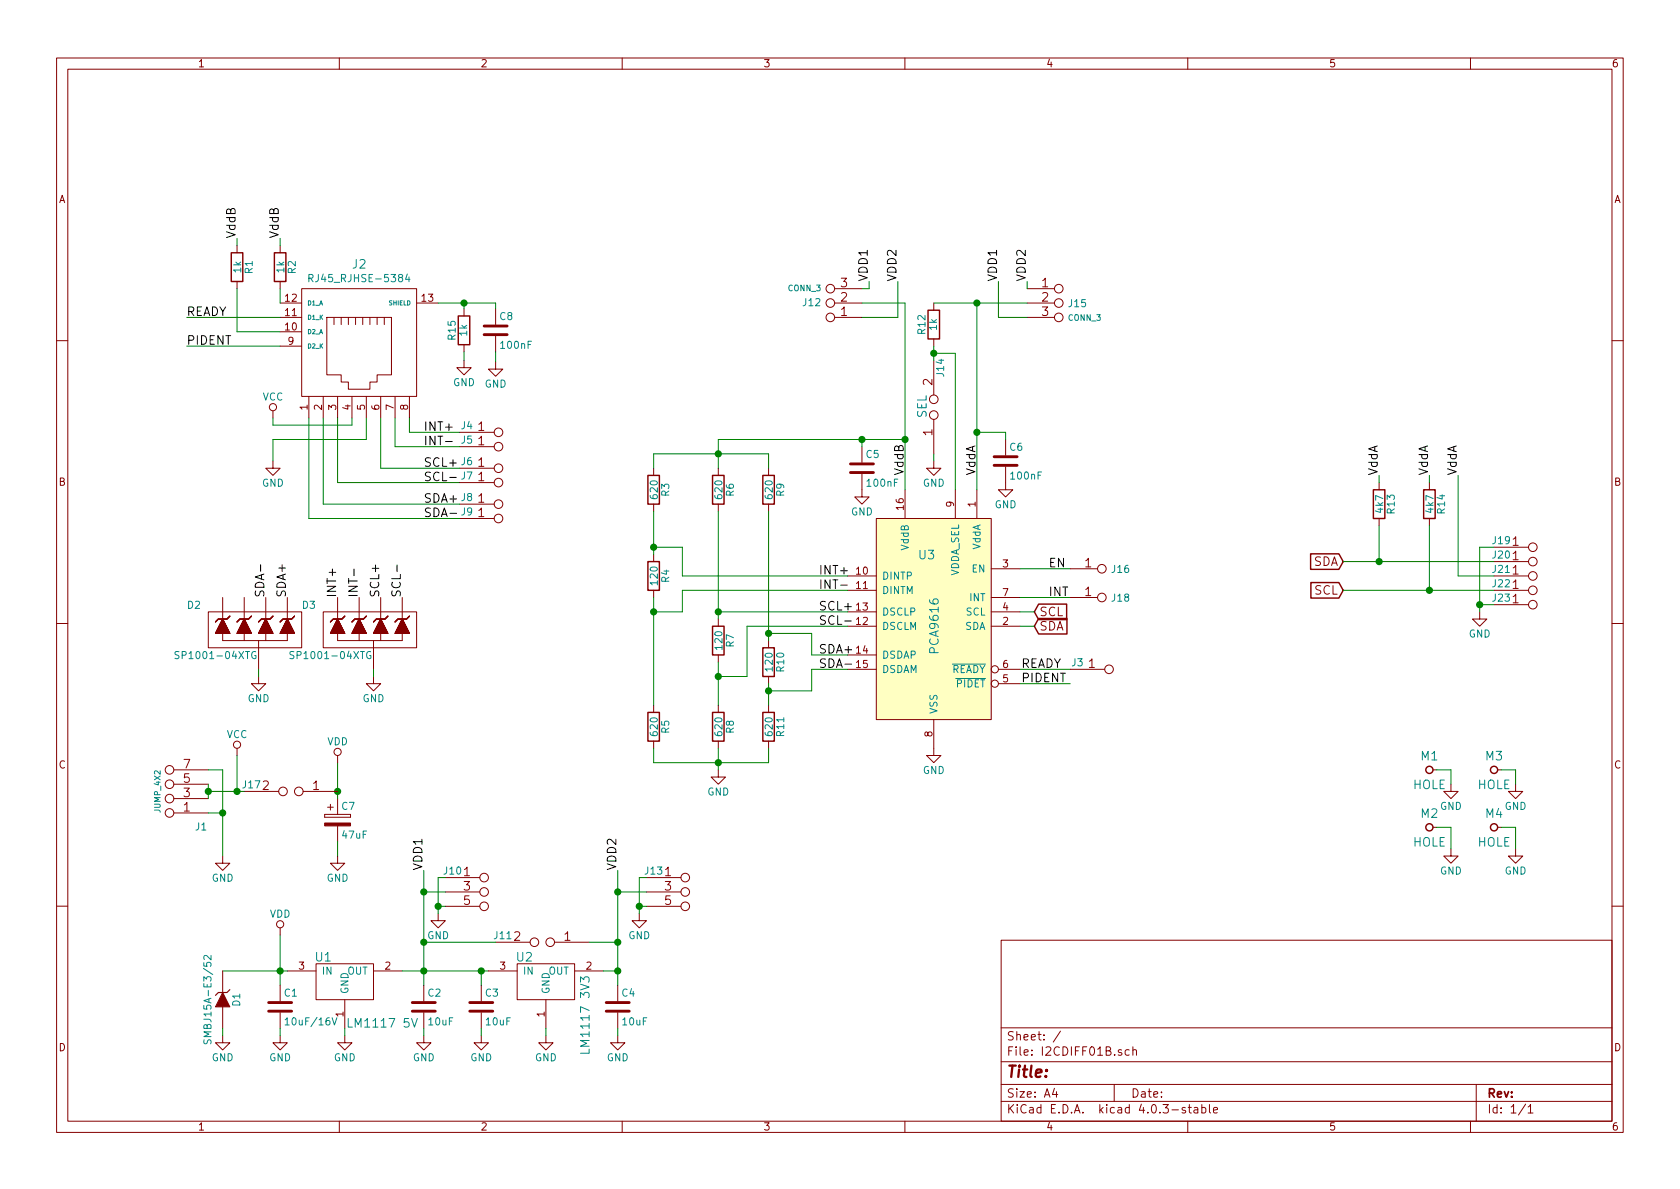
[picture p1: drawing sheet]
EESchema Schematic File Version 2
LIBS:74xgxx
LIBS:74xx
LIBS:ac-dc
LIBS:actel
LIBS:adc-dac
LIBS:Altera
LIBS:analog_devices
LIBS:analog_switches
LIBS:atmel
LIBS:audio
LIBS:brooktre
LIBS:cmos4000
LIBS:cmos_ieee
LIBS:conn
LIBS:contrib
LIBS:cypress
LIBS:dc-dc
LIBS:device
LIBS:digital-audio
LIBS:diode
LIBS:display
LIBS:dsp
LIBS:elec-unifil
LIBS:ESD_Protection
LIBS:ftdi
LIBS:gennum
LIBS:graphic
LIBS:hc11
LIBS:intel
LIBS:interface
LIBS:ir
LIBS:Lattice
LIBS:linear
LIBS:logo
LIBS:maxim
LIBS:memory
LIBS:microchip
LIBS:microchip_dspic33dsc
LIBS:microchip_pic10mcu
LIBS:microchip_pic12mcu
LIBS:microchip_pic16mcu
LIBS:microchip_pic18mcu
LIBS:microchip_pic32mcu
LIBS:microcontrollers
LIBS:motor_drivers
LIBS:motorola
LIBS:msp430
LIBS:nordicsemi
LIBS:nxp_armmcu
LIBS:onsemi
LIBS:opto
LIBS:Oscillators
LIBS:philips
LIBS:power
LIBS:powerint
LIBS:Power_Management
LIBS:pspice
LIBS:references
LIBS:regul
LIBS:relays
LIBS:rfcom
LIBS:sensors
LIBS:silabs
LIBS:siliconi
LIBS:stm8
LIBS:stm32
LIBS:supertex
LIBS:switches
LIBS:texas
LIBS:transf
LIBS:transistors
LIBS:ttl_ieee
LIBS:valves
LIBS:video
LIBS:Xicor
LIBS:xilinx
LIBS:Zilog
LIBS:ADC-DAC
LIBS:MLAB_BATERY
LIBS:MLAB_CONNECTORS
LIBS:MLAB_D
LIBS:MLAB_IO
LIBS:MLAB_Jumpers
LIBS:MLAB_T
LIBS:MLAB_U
LIBS:I2CDIFF01B-cache
EELAYER 25 0
EELAYER END
$Descr A4 11693 8268
encoding utf-8
Sheet 1 1
Title ""
Date ""
Rev ""
Comp ""
Comment1 ""
Comment2 ""
Comment3 ""
Comment4 ""
$EndDescr
$Comp
L PCA9616 U3
U 1 1
P 6450 4300
F 0 "U3" H 6450 4750 60  0000 C CNN
F 1 "PCA9616" V 6500 4250 60  0000 C CNN
F 2 "Housings_SSOP:TSSOP-16_4.4x5mm_Pitch0.65mm" H 6650 4250 60  0001 C CNN
F 3 "" H 6650 4250 60  0000 C CNN
	1    6450 4300
	1    0    0    -1  
$EndComp
Text GLabel 7200 4250 2    60   Input ~ 0
SCL
Text GLabel 7200 4350 2    60   Input ~ 0
SDA
$Comp
L GND #PWR01
U 1 1
P 6500 5200
F 0 "#PWR01" H 6500 4950 50  0001 C CNN
F 1 "GND" H 6500 5050 50  0000 C CNN
F 2 "" H 6500 5200 60  0000 C CNN
F 3 "" H 6500 5200 60  0000 C CNN
	1    6500 5200
	1    0    0    -1  
$EndComp
$Comp
L R R2
U 1 1
P 1950 1850
F 0 "R2" V 2030 1850 50  0000 C CNN
F 1 "1k" V 1950 1850 50  0000 C CNN
F 2 "Mlab_R:SMD-0805" V 1880 1850 30  0001 C CNN
F 3 "" H 1950 1850 30  0000 C CNN
	1    1950 1850
	1    0    0    -1  
$EndComp
$Comp
L R R1
U 1 1
P 1650 1850
F 0 "R1" V 1730 1850 50  0000 C CNN
F 1 "1k" V 1650 1850 50  0000 C CNN
F 2 "Mlab_R:SMD-0805" V 1580 1850 30  0001 C CNN
F 3 "" H 1650 1850 30  0000 C CNN
	1    1650 1850
	1    0    0    -1  
$EndComp
$Comp
L C C5
U 1 1
P 6000 3250
F 0 "C5" H 6025 3350 50  0000 L CNN
F 1 "100nF" H 6025 3150 50  0000 L CNN
F 2 "Mlab_R:SMD-0805" H 6038 3100 30  0001 C CNN
F 3 "" H 6000 3250 60  0000 C CNN
	1    6000 3250
	1    0    0    -1  
$EndComp
$Comp
L C C6
U 1 1
P 7000 3200
F 0 "C6" H 7025 3300 50  0000 L CNN
F 1 "100nF" H 7025 3100 50  0000 L CNN
F 2 "Mlab_R:SMD-0805" H 7038 3050 30  0001 C CNN
F 3 "" H 7000 3200 60  0000 C CNN
	1    7000 3200
	1    0    0    -1  
$EndComp
$Comp
L GND #PWR02
U 1 1
P 7000 3350
F 0 "#PWR02" H 7000 3100 50  0001 C CNN
F 1 "GND" H 7000 3200 50  0000 C CNN
F 2 "" H 7000 3350 60  0000 C CNN
F 3 "" H 7000 3350 60  0000 C CNN
	1    7000 3350
	1    0    0    -1  
$EndComp
$Comp
L GND #PWR03
U 1 1
P 6000 3400
F 0 "#PWR03" H 6000 3150 50  0001 C CNN
F 1 "GND" H 6000 3250 50  0000 C CNN
F 2 "" H 6000 3400 60  0000 C CNN
F 3 "" H 6000 3400 60  0000 C CNN
	1    6000 3400
	1    0    0    -1  
$EndComp
Text Label 5700 4000 0    60   ~ 0
INT+
Text Label 5700 4100 0    60   ~ 0
INT-
Text Label 5700 4350 0    60   ~ 0
SCL-
Text Label 5700 4250 0    60   ~ 0
SCL+
Text Label 5700 4550 0    60   ~ 0
SDA+
Text Label 5700 4650 0    60   ~ 0
SDA-
Text GLabel 9350 4100 0    60   Input ~ 0
SCL
Text GLabel 9350 3900 0    60   Input ~ 0
SDA
$Comp
L GND #PWR04
U 1 1
P 10300 4250
F 0 "#PWR04" H 10300 4000 50  0001 C CNN
F 1 "GND" H 10300 4100 50  0000 C CNN
F 2 "" H 10300 4250 60  0000 C CNN
F 3 "" H 10300 4250 60  0000 C CNN
	1    10300 4250
	1    0    0    -1  
$EndComp
Text Label 1300 2200 0    60   ~ 0
READY
Text Label 1300 2400 0    60   ~ 0
PIDENT
$Comp
L R R13
U 1 1
P 9600 3500
F 0 "R13" V 9680 3500 50  0000 C CNN
F 1 "4k7" V 9600 3500 50  0000 C CNN
F 2 "Mlab_R:SMD-0805" V 9530 3500 30  0001 C CNN
F 3 "" H 9600 3500 30  0000 C CNN
	1    9600 3500
	1    0    0    -1  
$EndComp
$Comp
L R R14
U 1 1
P 9950 3500
F 0 "R14" V 10030 3500 50  0000 C CNN
F 1 "4k7" V 9950 3500 50  0000 C CNN
F 2 "Mlab_R:SMD-0805" V 9880 3500 30  0001 C CNN
F 3 "" H 9950 3500 30  0000 C CNN
	1    9950 3500
	1    0    0    -1  
$EndComp
$Comp
L R R4
U 1 1
P 4550 4000
F 0 "R4" V 4630 4000 50  0000 C CNN
F 1 "120" V 4550 4000 50  0000 C CNN
F 2 "Mlab_R:SMD-0805" V 4480 4000 30  0001 C CNN
F 3 "" H 4550 4000 30  0000 C CNN
	1    4550 4000
	1    0    0    -1  
$EndComp
$Comp
L R R7
U 1 1
P 5000 4450
F 0 "R7" V 5080 4450 50  0000 C CNN
F 1 "120" V 5000 4450 50  0000 C CNN
F 2 "Mlab_R:SMD-0805" V 4930 4450 30  0001 C CNN
F 3 "" H 5000 4450 30  0000 C CNN
	1    5000 4450
	1    0    0    -1  
$EndComp
$Comp
L R R10
U 1 1
P 5350 4600
F 0 "R10" V 5430 4600 50  0000 C CNN
F 1 "120" V 5350 4600 50  0000 C CNN
F 2 "Mlab_R:SMD-0805" V 5280 4600 30  0001 C CNN
F 3 "" H 5350 4600 30  0000 C CNN
	1    5350 4600
	1    0    0    -1  
$EndComp
$Comp
L R R3
U 1 1
P 4550 3400
F 0 "R3" V 4630 3400 50  0000 C CNN
F 1 "620" V 4550 3400 50  0000 C CNN
F 2 "Mlab_R:SMD-0805" V 4480 3400 30  0001 C CNN
F 3 "" H 4550 3400 30  0000 C CNN
	1    4550 3400
	1    0    0    -1  
$EndComp
$Comp
L R R6
U 1 1
P 5000 3400
F 0 "R6" V 5080 3400 50  0000 C CNN
F 1 "620" V 5000 3400 50  0000 C CNN
F 2 "Mlab_R:SMD-0805" V 4930 3400 30  0001 C CNN
F 3 "" H 5000 3400 30  0000 C CNN
	1    5000 3400
	1    0    0    -1  
$EndComp
$Comp
L R R9
U 1 1
P 5350 3400
F 0 "R9" V 5430 3400 50  0000 C CNN
F 1 "620" V 5350 3400 50  0000 C CNN
F 2 "Mlab_R:SMD-0805" V 5280 3400 30  0001 C CNN
F 3 "" H 5350 3400 30  0000 C CNN
	1    5350 3400
	1    0    0    -1  
$EndComp
$Comp
L R R5
U 1 1
P 4550 5050
F 0 "R5" V 4630 5050 50  0000 C CNN
F 1 "620" V 4550 5050 50  0000 C CNN
F 2 "Mlab_R:SMD-0805" V 4480 5050 30  0001 C CNN
F 3 "" H 4550 5050 30  0000 C CNN
	1    4550 5050
	1    0    0    -1  
$EndComp
$Comp
L R R8
U 1 1
P 5000 5050
F 0 "R8" V 5080 5050 50  0000 C CNN
F 1 "620" V 5000 5050 50  0000 C CNN
F 2 "Mlab_R:SMD-0805" V 4930 5050 30  0001 C CNN
F 3 "" H 5000 5050 30  0000 C CNN
	1    5000 5050
	1    0    0    -1  
$EndComp
$Comp
L R R11
U 1 1
P 5350 5050
F 0 "R11" V 5430 5050 50  0000 C CNN
F 1 "620" V 5350 5050 50  0000 C CNN
F 2 "Mlab_R:SMD-0805" V 5280 5050 30  0001 C CNN
F 3 "" H 5350 5050 30  0000 C CNN
	1    5350 5050
	1    0    0    -1  
$EndComp
$Comp
L GND #PWR05
U 1 1
P 5000 5350
F 0 "#PWR05" H 5000 5100 50  0001 C CNN
F 1 "GND" H 5000 5200 50  0000 C CNN
F 2 "" H 5000 5350 60  0000 C CNN
F 3 "" H 5000 5350 60  0000 C CNN
	1    5000 5350
	1    0    0    -1  
$EndComp
Text Label 7110 4650 0    60   ~ 0
READY
Text Label 7110 4750 0    60   ~ 0
PIDENT
Wire Wire Line
	7200 4250 7100 4250
Wire Wire Line
	7200 4350 7100 4350
Wire Wire Line
	6000 3100 6000 3050
Wire Wire Line
	5000 3050 6300 3050
Wire Wire Line
	6300 2100 6300 3400
Connection ~ 6300 3050
Wire Wire Line
	6800 2100 6800 3400
Wire Wire Line
	7000 3000 7000 3050
Connection ~ 6800 3000
Wire Wire Line
	7100 4150 7450 4150
Wire Wire Line
	9350 4100 10400 4100
Wire Wire Line
	9350 3900 10400 3900
Wire Wire Line
	9600 3650 9600 3900
Wire Wire Line
	9950 3650 9950 4100
Wire Wire Line
	9600 3350 9600 3300
Wire Wire Line
	9950 3350 9950 3300
Connection ~ 9600 3900
Connection ~ 9950 4100
Wire Wire Line
	5350 4750 5350 4900
Wire Wire Line
	5650 4400 5350 4400
Wire Wire Line
	5350 3550 5350 4450
Connection ~ 5350 4400
Wire Wire Line
	5650 4800 5350 4800
Connection ~ 5350 4800
Wire Wire Line
	5200 4350 5200 4700
Wire Wire Line
	5000 3550 5000 4300
Wire Wire Line
	5000 4600 5000 4900
Wire Wire Line
	5200 4700 5000 4700
Connection ~ 5000 4700
Connection ~ 5000 4250
Wire Wire Line
	4750 4250 4750 4100
Wire Wire Line
	4550 4150 4550 4900
Connection ~ 4550 4250
Wire Wire Line
	4550 3850 4550 3550
Wire Wire Line
	4750 3800 4750 4000
Connection ~ 4550 3800
Wire Wire Line
	5000 3050 5000 3250
Wire Wire Line
	4550 3150 5350 3150
Wire Wire Line
	5350 3150 5350 3250
Connection ~ 5000 3150
Wire Wire Line
	4550 3250 4550 3150
Wire Wire Line
	4550 5200 4550 5300
Wire Wire Line
	4550 5300 5350 5300
Wire Wire Line
	5350 5300 5350 5200
Wire Wire Line
	5000 5200 5000 5350
Connection ~ 5000 5300
Wire Wire Line
	7450 4650 7100 4650
Wire Wire Line
	7100 4750 7450 4750
Wire Wire Line
	6800 3000 7000 3000
Wire Wire Line
	7450 3950 7100 3950
$Comp
L RJ45_RJHSE-5384 J2
U 1 1
P 2500 2450
F 0 "J2" H 2500 3074 60  0000 C CNN
F 1 "RJ45_RJHSE-5384" H 2500 2975 51  0000 C CNN
F 2 "Mlab_CON:RJHSE-5384(RJ45)" H 2500 2450 60  0001 C CNN
F 3 "" H 2500 2450 60  0000 C CNN
	1    2500 2450
	1    0    0    -1  
$EndComp
$Comp
L JUMP_2x1 J20
U 1 1
P 10800 4050
F 0 "J20" H 10450 4250 50  0000 C CNN
F 1 "JUMP_2x1" V 10800 4200 40  0001 C CNN
F 2 "Mlab_Pin_Headers:Straight_1x02" H 10800 4050 60  0001 C CNN
F 3 "" H 10800 4050 60  0000 C CNN
	1    10800 4050
	1    0    0    -1  
$EndComp
$Comp
L JUMP_2x1 J21
U 1 1
P 10800 4150
F 0 "J21" H 10450 4350 50  0000 C CNN
F 1 "JUMP_2x1" V 10800 4300 40  0001 C CNN
F 2 "Mlab_Pin_Headers:Straight_1x02" H 10800 4150 60  0001 C CNN
F 3 "" H 10800 4150 60  0000 C CNN
	1    10800 4150
	1    0    0    -1  
$EndComp
$Comp
L JUMP_2x1 J19
U 1 1
P 10800 3950
F 0 "J19" H 10450 4150 50  0000 C CNN
F 1 "JUMP_2x1" V 10800 4100 40  0001 C CNN
F 2 "Mlab_Pin_Headers:Straight_1x02" H 10800 3950 60  0001 C CNN
F 3 "" H 10800 3950 60  0000 C CNN
	1    10800 3950
	1    0    0    -1  
$EndComp
$Comp
L JUMP_2x1 J22
U 1 1
P 10800 4250
F 0 "J22" H 10450 4450 50  0000 C CNN
F 1 "JUMP_2x1" V 10800 4400 40  0001 C CNN
F 2 "Mlab_Pin_Headers:Straight_1x02" H 10800 4250 60  0001 C CNN
F 3 "" H 10800 4250 60  0000 C CNN
	1    10800 4250
	1    0    0    -1  
$EndComp
$Comp
L JUMP_2x1 J23
U 1 1
P 10800 4350
F 0 "J23" H 10450 4550 50  0000 C CNN
F 1 "JUMP_2x1" V 10800 4500 40  0001 C CNN
F 2 "Mlab_Pin_Headers:Straight_1x02" H 10800 4350 60  0001 C CNN
F 3 "" H 10800 4350 60  0000 C CNN
	1    10800 4350
	1    0    0    -1  
$EndComp
Wire Wire Line
	10400 3800 10300 3800
Wire Wire Line
	10300 3800 10300 4250
Wire Wire Line
	10400 4200 10300 4200
Connection ~ 10300 4200
Wire Wire Line
	10150 4000 10400 4000
Wire Wire Line
	10150 3300 10150 4000
$Comp
L GND #PWR06
U 1 1
P 1550 5950
F 0 "#PWR06" H 1550 5700 50  0001 C CNN
F 1 "GND" H 1550 5800 50  0000 C CNN
F 2 "" H 1550 5950 60  0000 C CNN
F 3 "" H 1550 5950 60  0000 C CNN
	1    1550 5950
	1    0    0    -1  
$EndComp
Wire Wire Line
	1550 5350 1550 5950
$Comp
L VCC #PWR07
U 1 1
P 1650 5250
F 0 "#PWR07" H 1650 5100 50  0001 C CNN
F 1 "VCC" H 1650 5400 50  0000 C CNN
F 2 "" H 1650 5250 60  0000 C CNN
F 3 "" H 1650 5250 60  0000 C CNN
	1    1650 5250
	1    0    0    -1  
$EndComp
Connection ~ 2350 5500
$Comp
L LM1117 U1
U 1 1
P 2400 6850
F 0 "U1" H 2250 7050 60  0000 C CNN
F 1 "LM1117 5V" H 2660 6590 60  0000 C CNN
F 2 "Mlab_IO:SOT-223" H 2400 6850 60  0001 C CNN
F 3 "" H 2400 6850 60  0000 C CNN
	1    2400 6850
	1    0    0    -1  
$EndComp
Wire Wire Line
	1550 6750 2000 6750
Wire Wire Line
	1950 6500 1950 6850
$Comp
L C C1
U 1 1
P 1950 7000
F 0 "C1" H 1975 7100 50  0000 L CNN
F 1 "10uF/16V" H 1975 6900 50  0000 L CNN
F 2 "Mlab_R:SMD-0805" H 1988 6850 30  0001 C CNN
F 3 "" H 1950 7000 60  0000 C CNN
	1    1950 7000
	1    0    0    -1  
$EndComp
$Comp
L C C2
U 1 1
P 2950 7000
F 0 "C2" H 2975 7100 50  0000 L CNN
F 1 "10uF" H 2975 6900 50  0000 L CNN
F 2 "Mlab_R:SMD-0805" H 2988 6850 30  0001 C CNN
F 3 "" H 2950 7000 60  0000 C CNN
	1    2950 7000
	1    0    0    -1  
$EndComp
$Comp
L GND #PWR08
U 1 1
P 1950 7200
F 0 "#PWR08" H 1950 6950 50  0001 C CNN
F 1 "GND" H 1950 7050 50  0000 C CNN
F 2 "" H 1950 7200 60  0000 C CNN
F 3 "" H 1950 7200 60  0000 C CNN
	1    1950 7200
	1    0    0    -1  
$EndComp
$Comp
L GND #PWR09
U 1 1
P 2400 7200
F 0 "#PWR09" H 2400 6950 50  0001 C CNN
F 1 "GND" H 2400 7050 50  0000 C CNN
F 2 "" H 2400 7200 60  0000 C CNN
F 3 "" H 2400 7200 60  0000 C CNN
	1    2400 7200
	1    0    0    -1  
$EndComp
$Comp
L GND #PWR010
U 1 1
P 2950 7200
F 0 "#PWR010" H 2950 6950 50  0001 C CNN
F 1 "GND" H 2950 7050 50  0000 C CNN
F 2 "" H 2950 7200 60  0000 C CNN
F 3 "" H 2950 7200 60  0000 C CNN
	1    2950 7200
	1    0    0    -1  
$EndComp
Connection ~ 1950 6750
Wire Wire Line
	1950 7200 1950 7150
Wire Wire Line
	2400 7200 2400 7150
Wire Wire Line
	2800 6750 3400 6750
Wire Wire Line
	2950 6050 2950 6850
Connection ~ 2950 6750
Connection ~ 2950 6550
Wire Wire Line
	2950 7150 2950 7200
$Comp
L LM1117 U2
U 1 1
P 3800 6850
F 0 "U2" H 3650 7050 60  0000 C CNN
F 1 "LM1117 3V3" V 4070 6640 60  0000 C CNN
F 2 "Mlab_IO:SOT-223" H 3800 6850 60  0001 C CNN
F 3 "" H 3800 6850 60  0000 C CNN
	1    3800 6850
	1    0    0    -1  
$EndComp
$Comp
L C C3
U 1 1
P 3350 7000
F 0 "C3" H 3375 7100 50  0000 L CNN
F 1 "10uF" H 3375 6900 50  0000 L CNN
F 2 "Mlab_R:SMD-0805" H 3388 6850 30  0001 C CNN
F 3 "" H 3350 7000 60  0000 C CNN
	1    3350 7000
	1    0    0    -1  
$EndComp
$Comp
L C C4
U 1 1
P 4300 7000
F 0 "C4" H 4325 7100 50  0000 L CNN
F 1 "10uF" H 4325 6900 50  0000 L CNN
F 2 "Mlab_R:SMD-0805" H 4338 6850 30  0001 C CNN
F 3 "" H 4300 7000 60  0000 C CNN
	1    4300 7000
	1    0    0    -1  
$EndComp
$Comp
L GND #PWR011
U 1 1
P 3350 7200
F 0 "#PWR011" H 3350 6950 50  0001 C CNN
F 1 "GND" H 3350 7050 50  0000 C CNN
F 2 "" H 3350 7200 60  0000 C CNN
F 3 "" H 3350 7200 60  0000 C CNN
	1    3350 7200
	1    0    0    -1  
$EndComp
$Comp
L GND #PWR012
U 1 1
P 4300 7200
F 0 "#PWR012" H 4300 6950 50  0001 C CNN
F 1 "GND" H 4300 7050 50  0000 C CNN
F 2 "" H 4300 7200 60  0000 C CNN
F 3 "" H 4300 7200 60  0000 C CNN
	1    4300 7200
	1    0    0    -1  
$EndComp
Wire Wire Line
	3350 6850 3350 6750
Connection ~ 3350 6750
Wire Wire Line
	4200 6750 4300 6750
Wire Wire Line
	4300 6050 4300 6850
Wire Wire Line
	4300 7200 4300 7150
Wire Wire Line
	3350 7200 3350 7150
$Comp
L GND #PWR013
U 1 1
P 3800 7200
F 0 "#PWR013" H 3800 6950 50  0001 C CNN
F 1 "GND" H 3800 7050 50  0000 C CNN
F 2 "" H 3800 7200 60  0000 C CNN
F 3 "" H 3800 7200 60  0000 C CNN
	1    3800 7200
	1    0    0    -1  
$EndComp
Wire Wire Line
	3800 7200 3800 7150
Connection ~ 4300 6750
$Comp
L JUMP2_2x1 J11
U 1 1
P 3800 6550
F 0 "J11" H 3500 6600 50  0000 C CNN
F 1 "JUMP2_2x1" H 4000 6450 40  0001 C CNN
F 2 "Mlab_Pin_Headers:Straight_2x01" H 3800 6550 60  0001 C CNN
F 3 "" H 3800 6550 60  0000 C CNN
	1    3800 6550
	1    0    0    -1  
$EndComp
Wire Wire Line
	4100 6550 4300 6550
Connection ~ 4300 6550
$Comp
L D_ZENER D1
U 1 1
P 1550 6950
F 0 "D1" H 1550 7050 50  0000 C CNN
F 1 "SMBJ15A-E3/52" H 1550 6850 50  0000 C CNN
F 2 "Mlab_D:Diode-SMB_Standard" H 1550 6950 60  0001 C CNN
F 3 "" H 1550 6950 60  0000 C CNN
	1    1550 6950
	0    1    1    0   
$EndComp
$Comp
L GND #PWR014
U 1 1
P 1550 7200
F 0 "#PWR014" H 1550 6950 50  0001 C CNN
F 1 "GND" H 1550 7050 50  0000 C CNN
F 2 "" H 1550 7200 60  0000 C CNN
F 3 "" H 1550 7200 60  0000 C CNN
	1    1550 7200
	1    0    0    -1  
$EndComp
Wire Wire Line
	1550 7200 1550 7150
$Comp
L JUMP_3X2 J10
U 1 1
P 3500 6250
F 0 "J10" H 3150 6450 50  0000 C CNN
F 1 "JUMP_3X2" V 3500 6300 40  0001 C CNN
F 2 "Mlab_Pin_Headers:Straight_2x03" H 3500 6250 60  0001 C CNN
F 3 "" H 3500 6250 60  0000 C CNN
	1    3500 6250
	1    0    0    -1  
$EndComp
$Comp
L JUMP_3X2 J13
U 1 1
P 4900 6250
F 0 "J13" H 4550 6450 50  0000 C CNN
F 1 "JUMP_3X2" V 4900 6300 40  0001 C CNN
F 2 "Mlab_Pin_Headers:Straight_2x03" H 4900 6250 60  0001 C CNN
F 3 "" H 4900 6250 60  0000 C CNN
	1    4900 6250
	1    0    0    -1  
$EndComp
Wire Wire Line
	4500 6200 4300 6200
Connection ~ 4300 6200
Wire Wire Line
	3100 6200 2950 6200
Connection ~ 2950 6200
$Comp
L GND #PWR015
U 1 1
P 3050 6350
F 0 "#PWR015" H 3050 6100 50  0001 C CNN
F 1 "GND" H 3050 6200 50  0000 C CNN
F 2 "" H 3050 6350 60  0000 C CNN
F 3 "" H 3050 6350 60  0000 C CNN
	1    3050 6350
	1    0    0    -1  
$EndComp
Wire Wire Line
	3050 6350 3050 6100
Wire Wire Line
	3050 6100 3100 6100
Wire Wire Line
	3100 6300 3050 6300
Connection ~ 3050 6300
$Comp
L GND #PWR016
U 1 1
P 4450 6350
F 0 "#PWR016" H 4450 6100 50  0001 C CNN
F 1 "GND" H 4450 6200 50  0000 C CNN
F 2 "" H 4450 6350 60  0000 C CNN
F 3 "" H 4450 6350 60  0000 C CNN
	1    4450 6350
	1    0    0    -1  
$EndComp
Wire Wire Line
	4450 6350 4450 6100
Wire Wire Line
	4450 6100 4500 6100
Wire Wire Line
	4500 6300 4450 6300
Connection ~ 4450 6300
$Comp
L GND #PWR017
U 1 1
P 6500 3200
F 0 "#PWR017" H 6500 2950 50  0001 C CNN
F 1 "GND" H 6500 3050 50  0000 C CNN
F 2 "" H 6500 3200 60  0000 C CNN
F 3 "" H 6500 3200 60  0000 C CNN
	1    6500 3200
	1    0    0    -1  
$EndComp
$Comp
L JUMP2_2x1 J14
U 1 1
P 6500 2850
F 0 "J14" H 6200 2900 50  0000 C CNN
F 1 "JUMP2_2x1" H 6700 2750 40  0001 C CNN
F 2 "Mlab_Pin_Headers:Straight_2x01" H 6500 2850 60  0001 C CNN
F 3 "" H 6500 2850 60  0000 C CNN
	1    6500 2850
	0    1    1    0   
$EndComp
$Comp
L R R12
U 1 1
P 6500 2250
F 0 "R12" V 6580 2250 50  0000 C CNN
F 1 "1k" V 6500 2250 50  0000 C CNN
F 2 "Mlab_R:SMD-0805" V 6430 2250 30  0001 C CNN
F 3 "" H 6500 2250 30  0000 C CNN
	1    6500 2250
	-1   0    0    1   
$EndComp
Wire Wire Line
	6500 3200 6500 3150
Wire Wire Line
	6500 2400 6500 2500
Wire Wire Line
	6500 2450 6650 2450
Wire Wire Line
	6650 2450 6650 3400
Connection ~ 6500 2450
$Comp
L CONN_3 J15
U 1 1
P 7500 2100
F 0 "J15" H 7500 2100 50  0000 C CNN
F 1 "CONN_3" H 7550 2000 40  0000 C CNN
F 2 "Mlab_Pin_Headers:Straight_1x03" H 7500 2100 60  0001 C CNN
F 3 "" H 7500 2100 60  0000 C CNN
	1    7500 2100
	1    0    0    -1  
$EndComp
Wire Wire Line
	6500 2100 7150 2100
Connection ~ 6800 2100
Wire Wire Line
	7150 2000 7150 1950
Wire Wire Line
	7150 2200 6950 2200
Wire Wire Line
	6950 2200 6950 1950
$Comp
L CONN_3 J12
U 1 1
P 5650 2100
F 0 "J12" H 5650 2100 50  0000 C CNN
F 1 "CONN_3" H 5700 2000 40  0000 C CNN
F 2 "Mlab_Pin_Headers:Straight_1x03" H 5650 2100 60  0001 C CNN
F 3 "" H 5650 2100 60  0000 C CNN
	1    5650 2100
	-1   0    0    1   
$EndComp
Wire Wire Line
	6000 2100 6300 2100
Wire Wire Line
	6000 2000 6050 2000
Wire Wire Line
	6050 2000 6050 1950
Wire Wire Line
	6250 1950 6250 2200
Wire Wire Line
	6250 2200 6000 2200
Wire Wire Line
	4750 4000 5900 4000
Wire Wire Line
	4750 4100 5900 4100
Wire Wire Line
	5000 4250 5900 4250
Wire Wire Line
	5900 4350 5200 4350
Wire Wire Line
	5650 4400 5650 4550
Wire Wire Line
	5650 4550 5900 4550
Wire Wire Line
	5900 4650 5650 4650
Wire Wire Line
	5650 4650 5650 4800
Connection ~ 6000 3050
Text Label 6300 3300 1    60   ~ 0
VddB
Text Label 1950 1650 1    60   ~ 0
VddB
Wire Wire Line
	1950 2000 1950 2100
Wire Wire Line
	1950 2300 1650 2300
Wire Wire Line
	1650 2300 1650 2000
Text Label 1650 1650 1    60   ~ 0
VddB
Wire Wire Line
	1650 1700 1650 1650
Wire Wire Line
	1950 1700 1950 1650
Wire Wire Line
	1950 2200 1300 2200
Wire Wire Line
	1950 2400 1300 2400
$Comp
L GND #PWR018
U 1 1
P 3230 2500
F 0 "#PWR018" H 3230 2250 50  0001 C CNN
F 1 "GND" H 3230 2350 50  0000 C CNN
F 2 "" H 3230 2500 60  0000 C CNN
F 3 "" H 3230 2500 60  0000 C CNN
	1    3230 2500
	1    0    0    -1  
$EndComp
Wire Wire Line
	3050 2100 3450 2100
Text Label 2950 6050 1    60   ~ 0
VDD1
Text Label 4300 6050 1    60   ~ 0
VDD2
Text Label 6050 1950 1    60   ~ 0
VDD1
Text Label 6950 1950 1    60   ~ 0
VDD1
Text Label 6250 1950 1    60   ~ 0
VDD2
Text Label 7150 1950 1    60   ~ 0
VDD2
Text Label 6800 3300 1    60   ~ 0
VddA
$Comp
L GND #PWR019
U 1 1
P 1900 3200
F 0 "#PWR019" H 1900 2950 50  0001 C CNN
F 1 "GND" H 1900 3050 50  0000 C CNN
F 2 "" H 1900 3200 60  0000 C CNN
F 3 "" H 1900 3200 60  0000 C CNN
	1    1900 3200
	1    0    0    -1  
$EndComp
$Comp
L VCC #PWR020
U 1 1
P 1900 2900
F 0 "#PWR020" H 1900 2750 50  0001 C CNN
F 1 "VCC" H 1900 3050 50  0000 C CNN
F 2 "" H 1900 2900 60  0000 C CNN
F 3 "" H 1900 2900 60  0000 C CNN
	1    1900 2900
	1    0    0    -1  
$EndComp
Wire Wire Line
	2250 2900 2250 3500
Wire Wire Line
	2450 2900 2450 2950
Wire Wire Line
	2450 2950 1900 2950
Wire Wire Line
	1900 2950 1900 2900
Wire Wire Line
	2550 2900 2550 3050
Wire Wire Line
	4550 3800 4750 3800
Wire Wire Line
	4550 4250 4750 4250
Wire Wire Line
	2750 2900 2750 3100
Wire Wire Line
	2650 2900 2650 3250
Wire Wire Line
	2350 2900 2350 3350
Wire Wire Line
	2850 3000 3200 3000
Wire Wire Line
	2150 2900 2150 3600
Text Label 2950 3000 0    60   ~ 0
INT+
Text Label 2950 3100 0    60   ~ 0
INT-
Wire Wire Line
	2350 3350 3200 3350
Text Label 2950 3350 0    60   ~ 0
SCL-
Text Label 2950 3250 0    60   ~ 0
SCL+
Text Label 2950 3500 0    60   ~ 0
SDA+
Text Label 2950 3600 0    60   ~ 0
SDA-
$Comp
L JUMP_2x1 J4
U 1 1
P 3600 3150
F 0 "J4" H 3250 3350 50  0000 C CNN
F 1 "JUMP_2x1" V 3600 3300 40  0001 C CNN
F 2 "Mlab_Pin_Headers:Straight_2x01" H 3600 3150 60  0001 C CNN
F 3 "" H 3600 3150 60  0000 C CNN
	1    3600 3150
	1    0    0    -1  
$EndComp
$Comp
L JUMP_2x1 J5
U 1 1
P 3600 3250
F 0 "J5" H 3250 3450 50  0000 C CNN
F 1 "JUMP_2x1" V 3600 3400 40  0001 C CNN
F 2 "Mlab_Pin_Headers:Straight_2x01" H 3600 3250 60  0001 C CNN
F 3 "" H 3600 3250 60  0000 C CNN
	1    3600 3250
	1    0    0    -1  
$EndComp
$Comp
L JUMP_2x1 J6
U 1 1
P 3600 3400
F 0 "J6" H 3250 3600 50  0000 C CNN
F 1 "JUMP_2x1" V 3600 3550 40  0001 C CNN
F 2 "Mlab_Pin_Headers:Straight_2x01" H 3600 3400 60  0001 C CNN
F 3 "" H 3600 3400 60  0000 C CNN
	1    3600 3400
	1    0    0    -1  
$EndComp
$Comp
L JUMP_2x1 J7
U 1 1
P 3600 3500
F 0 "J7" H 3250 3700 50  0000 C CNN
F 1 "JUMP_2x1" V 3600 3650 40  0001 C CNN
F 2 "Mlab_Pin_Headers:Straight_2x01" H 3600 3500 60  0001 C CNN
F 3 "" H 3600 3500 60  0000 C CNN
	1    3600 3500
	1    0    0    -1  
$EndComp
$Comp
L JUMP_2x1 J8
U 1 1
P 3600 3650
F 0 "J8" H 3250 3850 50  0000 C CNN
F 1 "JUMP_2x1" V 3600 3800 40  0001 C CNN
F 2 "Mlab_Pin_Headers:Straight_2x01" H 3600 3650 60  0001 C CNN
F 3 "" H 3600 3650 60  0000 C CNN
	1    3600 3650
	1    0    0    -1  
$EndComp
$Comp
L JUMP_2x1 J9
U 1 1
P 3600 3750
F 0 "J9" H 3250 3950 50  0000 C CNN
F 1 "JUMP_2x1" V 3600 3900 40  0001 C CNN
F 2 "Mlab_Pin_Headers:Straight_2x01" H 3600 3750 60  0001 C CNN
F 3 "" H 3600 3750 60  0000 C CNN
	1    3600 3750
	1    0    0    -1  
$EndComp
$Comp
L HOLE M1
U 1 1
P 9950 5350
F 0 "M1" H 9950 5450 60  0000 C CNN
F 1 "HOLE" H 9950 5250 60  0000 C CNN
F 2 "Mlab_Mechanical:MountingHole_3mm" H 9950 5350 60  0001 C CNN
F 3 "" H 9950 5350 60  0000 C CNN
	1    9950 5350
	1    0    0    -1  
$EndComp
$Comp
L HOLE M2
U 1 1
P 9950 5750
F 0 "M2" H 9950 5850 60  0000 C CNN
F 1 "HOLE" H 9950 5650 60  0000 C CNN
F 2 "Mlab_Mechanical:MountingHole_3mm" H 9950 5750 60  0001 C CNN
F 3 "" H 9950 5750 60  0000 C CNN
	1    9950 5750
	1    0    0    -1  
$EndComp
$Comp
L HOLE M3
U 1 1
P 10400 5350
F 0 "M3" H 10400 5450 60  0000 C CNN
F 1 "HOLE" H 10400 5250 60  0000 C CNN
F 2 "Mlab_Mechanical:MountingHole_3mm" H 10400 5350 60  0001 C CNN
F 3 "" H 10400 5350 60  0000 C CNN
	1    10400 5350
	1    0    0    -1  
$EndComp
$Comp
L HOLE M4
U 1 1
P 10400 5750
F 0 "M4" H 10400 5850 60  0000 C CNN
F 1 "HOLE" H 10400 5650 60  0000 C CNN
F 2 "Mlab_Mechanical:MountingHole_3mm" H 10400 5750 60  0001 C CNN
F 3 "" H 10400 5750 60  0000 C CNN
	1    10400 5750
	1    0    0    -1  
$EndComp
$Comp
L GND #PWR021
U 1 1
P 10100 5900
F 0 "#PWR021" H 10100 5650 50  0001 C CNN
F 1 "GND" H 10100 5750 50  0000 C CNN
F 2 "" H 10100 5900 60  0000 C CNN
F 3 "" H 10100 5900 60  0000 C CNN
	1    10100 5900
	1    0    0    -1  
$EndComp
$Comp
L GND #PWR022
U 1 1
P 10550 5900
F 0 "#PWR022" H 10550 5650 50  0001 C CNN
F 1 "GND" H 10550 5750 50  0000 C CNN
F 2 "" H 10550 5900 60  0000 C CNN
F 3 "" H 10550 5900 60  0000 C CNN
	1    10550 5900
	1    0    0    -1  
$EndComp
$Comp
L GND #PWR023
U 1 1
P 10100 5450
F 0 "#PWR023" H 10100 5200 50  0001 C CNN
F 1 "GND" H 10100 5300 50  0000 C CNN
F 2 "" H 10100 5450 60  0000 C CNN
F 3 "" H 10100 5450 60  0000 C CNN
	1    10100 5450
	1    0    0    -1  
$EndComp
$Comp
L GND #PWR024
U 1 1
P 10550 5450
F 0 "#PWR024" H 10550 5200 50  0001 C CNN
F 1 "GND" H 10550 5300 50  0000 C CNN
F 2 "" H 10550 5450 60  0000 C CNN
F 3 "" H 10550 5450 60  0000 C CNN
	1    10550 5450
	1    0    0    -1  
$EndComp
Wire Wire Line
	10000 5350 10100 5350
Wire Wire Line
	10100 5350 10100 5450
Wire Wire Line
	10450 5350 10550 5350
Wire Wire Line
	10550 5350 10550 5450
Wire Wire Line
	10000 5750 10100 5750
Wire Wire Line
	10100 5750 10100 5900
Wire Wire Line
	10450 5750 10550 5750
Wire Wire Line
	10550 5750 10550 5900
$Comp
L CP C7
U 1 1
P 2350 5700
F 0 "C7" H 2375 5800 50  0000 L CNN
F 1 "47uF" H 2375 5600 50  0000 L CNN
F 2 "Mlab_C:TantalC_SizeC_Reflow" H 2388 5550 30  0001 C CNN
F 3 "" H 2350 5700 60  0000 C CNN
	1    2350 5700
	1    0    0    -1  
$EndComp
$Comp
L GND #PWR025
U 1 1
P 2350 5950
F 0 "#PWR025" H 2350 5700 50  0001 C CNN
F 1 "GND" H 2350 5800 50  0000 C CNN
F 2 "" H 2350 5950 60  0000 C CNN
F 3 "" H 2350 5950 60  0000 C CNN
	1    2350 5950
	1    0    0    -1  
$EndComp
Wire Wire Line
	2350 5950 2350 5850
Wire Wire Line
	2350 5300 2350 5550
Text Label 9600 3300 1    60   ~ 0
VddA
Text Label 9950 3300 1    60   ~ 0
VddA
Text Label 7300 3950 0    60   ~ 0
EN
Text Label 10150 3300 1    60   ~ 0
VddA
$Comp
L D_4xZENER D2
U 1 1
P 1750 4350
F 0 "D2" H 1350 4500 50  0000 C CNN
F 1 "SP1001-04XTG" H 1500 4150 50  0000 C CNN
F 2 "Mlab_IO:SOT-553" H 1750 4850 60  0001 C CNN
F 3 "" H 1750 4850 60  0000 C CNN
	1    1750 4350
	1    0    0    -1  
$EndComp
$Comp
L D_4xZENER D3
U 1 1
P 2550 4350
F 0 "D3" H 2150 4500 50  0000 C CNN
F 1 "SP1001-04XTG" H 2300 4150 50  0000 C CNN
F 2 "Mlab_IO:SOT-553" H 2550 4850 60  0001 C CNN
F 3 "" H 2550 4850 60  0000 C CNN
	1    2550 4350
	1    0    0    -1  
$EndComp
$Comp
L GND #PWR026
U 1 1
P 1800 4700
F 0 "#PWR026" H 1800 4450 50  0001 C CNN
F 1 "GND" H 1800 4550 50  0000 C CNN
F 2 "" H 1800 4700 60  0000 C CNN
F 3 "" H 1800 4700 60  0000 C CNN
	1    1800 4700
	1    0    0    -1  
$EndComp
$Comp
L GND #PWR027
U 1 1
P 2600 4700
F 0 "#PWR027" H 2600 4450 50  0001 C CNN
F 1 "GND" H 2600 4550 50  0000 C CNN
F 2 "" H 2600 4700 60  0000 C CNN
F 3 "" H 2600 4700 60  0000 C CNN
	1    2600 4700
	1    0    0    -1  
$EndComp
Wire Wire Line
	2600 4700 2600 4650
Wire Wire Line
	1800 4700 1800 4650
Text Label 2350 4150 1    60   ~ 0
INT+
Text Label 2500 4150 1    60   ~ 0
INT-
Text Label 2800 4150 1    60   ~ 0
SCL-
Text Label 2650 4150 1    60   ~ 0
SCL+
Text Label 2000 4150 1    60   ~ 0
SDA+
Text Label 1850 4150 1    60   ~ 0
SDA-
Wire Wire Line
	2250 3500 3200 3500
Wire Wire Line
	2150 3600 3200 3600
Wire Wire Line
	2650 3250 3200 3250
Wire Wire Line
	2750 3100 3200 3100
Wire Wire Line
	2850 3000 2850 2900
Wire Wire Line
	2550 3050 1900 3050
Wire Wire Line
	1900 3050 1900 3200
Text Notes 6450 2900 1    60   ~ 0
SEL
$Comp
L JUMP_4X2 J1
U 1 1
P 1050 5500
F 0 "J1" H 700 5750 50  0000 C CNN
F 1 "JUMP_4X2" V 1000 5500 40  0000 C CNN
F 2 "Mlab_Pin_Headers:Straight_2x04" H 1050 5500 60  0001 C CNN
F 3 "" H 1050 5500 60  0000 C CNN
	1    1050 5500
	-1   0    0    1   
$EndComp
Wire Wire Line
	1450 5350 1550 5350
Wire Wire Line
	1450 5650 1550 5650
Connection ~ 1550 5650
$Comp
L JUMP2_2x1 J17
U 1 1
P 2050 5500
F 0 "J17" H 1750 5550 50  0000 C CNN
F 1 "JUMP2_2x1" H 2250 5400 40  0001 C CNN
F 2 "Mlab_Pin_Headers:Straight_2x01" H 2050 5500 60  0001 C CNN
F 3 "" H 2050 5500 60  0000 C CNN
	1    2050 5500
	1    0    0    -1  
$EndComp
Wire Wire Line
	1450 5450 1450 5550
Wire Wire Line
	1450 5500 1700 5500
Connection ~ 1450 5500
Wire Wire Line
	1650 5250 1650 5500
Connection ~ 1650 5500
$Comp
L VDD #PWR028
U 1 1
P 1950 6500
F 0 "#PWR028" H 1950 6350 50  0001 C CNN
F 1 "VDD" H 1950 6650 50  0000 C CNN
F 2 "" H 1950 6500 60  0000 C CNN
F 3 "" H 1950 6500 60  0000 C CNN
	1    1950 6500
	1    0    0    -1  
$EndComp
$Comp
L VDD #PWR029
U 1 1
P 2350 5300
F 0 "#PWR029" H 2350 5150 50  0001 C CNN
F 1 "VDD" H 2350 5450 50  0000 C CNN
F 2 "" H 2350 5300 60  0000 C CNN
F 3 "" H 2350 5300 60  0000 C CNN
	1    2350 5300
	1    0    0    -1  
$EndComp
Wire Wire Line
	2950 6550 3450 6550
$Comp
L JUMP_2x1 J3
U 1 1
P 7850 4800
F 0 "J3" H 7500 5000 50  0000 C CNN
F 1 "JUMP_2x1" V 7850 4950 40  0001 C CNN
F 2 "Mlab_Pin_Headers:Straight_1x02" H 7850 4800 60  0001 C CNN
F 3 "" H 7850 4800 60  0000 C CNN
	1    7850 4800
	1    0    0    -1  
$EndComp
$Comp
L R R15
U 1 1
P 3230 2290
F 0 "R15" V 3310 2290 50  0000 C CNN
F 1 "1k" V 3230 2290 50  0000 C CNN
F 2 "Mlab_R:SMD-0805" V 3160 2290 30  0001 C CNN
F 3 "" H 3230 2290 30  0000 C CNN
	1    3230 2290
	-1   0    0    1   
$EndComp
$Comp
L C C8
U 1 1
P 3450 2290
F 0 "C8" H 3475 2390 50  0000 L CNN
F 1 "100nF" H 3475 2190 50  0000 L CNN
F 2 "Mlab_R:SMD-0805" H 3488 2140 30  0001 C CNN
F 3 "" H 3450 2290 60  0000 C CNN
	1    3450 2290
	1    0    0    -1  
$EndComp
Wire Wire Line
	3450 2100 3450 2140
Wire Wire Line
	3230 2140 3230 2100
Connection ~ 3230 2100
$Comp
L GND #PWR030
U 1 1
P 3450 2510
F 0 "#PWR030" H 3450 2260 50  0001 C CNN
F 1 "GND" H 3450 2360 50  0000 C CNN
F 2 "" H 3450 2510 60  0000 C CNN
F 3 "" H 3450 2510 60  0000 C CNN
	1    3450 2510
	1    0    0    -1  
$EndComp
Wire Wire Line
	3450 2440 3450 2510
Wire Wire Line
	3230 2440 3230 2500
Text Label 7300 4150 0    60   ~ 0
INT
$Comp
L CONN1_1 J16
U 1 1
P 7750 4000
F 0 "J16" H 7800 4050 50  0000 C CNN
F 1 "CONN1_1" H 7850 3950 40  0001 C CNN
F 2 "Mlab_Pin_Headers:Straight_1x01" H 7800 3950 60  0001 C CNN
F 3 "" H 7800 3950 60  0000 C CNN
	1    7750 4000
	1    0    0    -1  
$EndComp
$Comp
L CONN1_1 J18
U 1 1
P 7750 4200
F 0 "J18" H 7800 4250 50  0000 C CNN
F 1 "CONN1_1" H 7850 4150 40  0001 C CNN
F 2 "Mlab_Pin_Headers:Straight_1x01" H 7800 4150 60  0001 C CNN
F 3 "" H 7800 4150 60  0000 C CNN
	1    7750 4200
	1    0    0    -1  
$EndComp
$EndSCHEMATC
